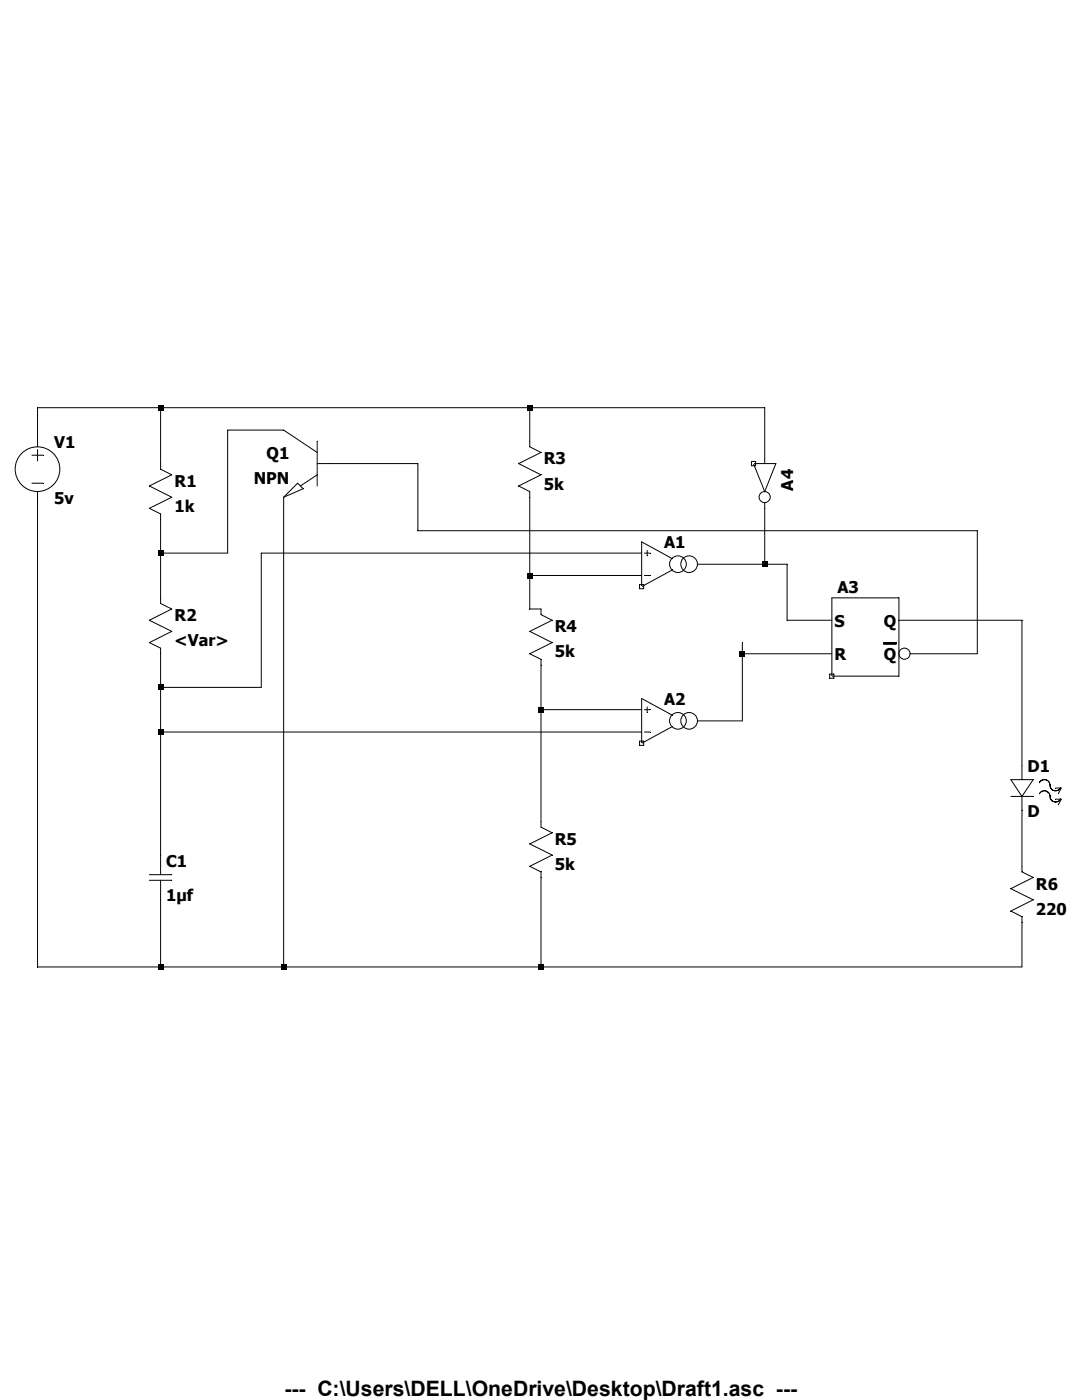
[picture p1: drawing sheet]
<svg xmlns="http://www.w3.org/2000/svg" width="216mm" height="279mm" viewBox="0 0 216 279" stroke-linecap="round" stroke-linejoin="round" font-family="sans-serif">
<g fill="none" stroke="#000" stroke-width=".2">
<path d="M6.4 90.8h2.2M6.4 96.4h2.2M7.5 88.1v1.1M7.5 89.7v2.3M7.5 98.1v1.1M32 92.5v1.1l2.3 1.2-4.5 2.2 4.5 2.2-4.5 2.3 2.2 1.1v1.1M32 119.3v1.1l2.3 1.1-4.5 2.3 4.5 2.2-4.5 2.2 2.2 1.1v1.2M127.6 116.7h.8v.8h-.8zM128.6 110.4h1.1M128.6 114.9h1.1M129.1 109.8v1.1M134.2 111.5l-6.2-3.4v9l6.2-3.4"/>
<circle cx="7.5" cy="93.6" r="4.5"/>
<circle cx="135.3" cy="112.6" r="1.67"/>
<circle cx="137.5" cy="112.6" r="1.66"/>
</g>
<g fill="none" stroke="#000" stroke-width=".2">
<path d="M127.6 147.9h.8v.9h-.8zM128.6 141.6h1.1M128.6 146.1h1.1M129.1 141.1v1.1M134.2 142.7l-6.2-3.3v8.9l6.2-3.3"/>
<circle cx="135.3" cy="143.9" r="1.67"/>
<circle cx="137.5" cy="143.9" r="1.66"/>
</g>
<g fill="none" stroke="#000" stroke-width=".2">
<path d="M166 119.3h13.4v15.6h-13.4zM165.6 134.5h.8v.9h-.8zM176.3 128.5h2.5M176.3 128.4h2.5M176.3 128.3h2.5M176.3 128.2h2.5"/>
<circle cx="180.5" cy="130.5" r="1.11"/>
</g>
<g fill="none" stroke="#000" stroke-width=".2">
<path d="M56.6 85.8l6.7 4.5M59.4 96.4l1.1 1.1-3.9 1.7zM63.3 88.1v8.9M63.3 92.5h2.2M63.3 94.8l-3.4 2.2M105.7 88.1v1.1l2.3 1.1-4.5 2.2 4.4 2.3-4.4 2.2 2.2 1.1v1.1M149.9 92.1h.9v.8h-.9zM150.3 92.5h4.5l-2.2 5.6zM152.6 100.3v1.2M107.9 121.5v1.2l2.3 1.1-4.5 2.2 4.5 2.2-4.5 2.3 2.3 1.1-.1 1.1M201.7 158.9h4.5M201.7 155.6h4.5l-2.3 3.3z"/>
<path d="M203.9 152.8v2.8M203.9 158.9v2.8M207.4 156.2a1.12 1.12 0 0 1 2 0v.1a1.36 1.36 0 0 0 1.1 1.5 1.15 1.15 0 0 0 1.1-.6M207.4 158.4a1.18 1.18 0 0 1 1.5-.5 1.18 1.18 0 0 1 .7 1.4l.1 .3a1.12 1.12 0 0 0 1.9-.2M210.6 157.3h1.2l-.6 1.1M210.6 159.5h1.2l-.6 1.1M29.8 174.6h4.5M29.8 175.7h4.5M32 170.6v4M32 175.7v3.9M107.9 164v1.1l2.3 1.1-4.5 2.2 4.5 2.2-4.5 2.3 2.3 1.1-.1 1.1M203.9 172.9v1.1l2.3 1.1-4.5 2.3 4.5 2.2-4.5 2.2 2.2 1.1v1.1"/>
<circle cx="152.6" cy="99.2" r="1.11"/>
</g>
<g fill="none" stroke="#000" stroke-width=".2">
<path d="M7.5 88.1v-6.7h145.1v11.1M7.5 99.2v93.8h196.4v-9M32 81.4v11.1M56.6 85.8h-11.2v24.6h-13.4M56.6 99.2v93.8M65.5 92.5h17.9v13.4h111.6v24.6h-13.4M105.7 81.4v6.7M105.7 99.2v22.3h2.2M32 103.7v15.6M105.7 114.9h22.3M128 110.4h-75.9v26.8h-20.1M139.2 112.6h17.9v11.2h8.9"/>
<path d="M152.6 101.5v11.1M32 130.5v40.1M107.9 132.7v31.3M148.1 130.5h17.9M148.1 128.2v15.7h-8.9M179.4 123.8h24.5v29M32 146.1h96M108 141.6h20M32 179.6v13.4M107.9 175.1v17.9M203.9 161.7v11.2"/>
</g>
<path d="M31.5 80.8h1.1v1.1h-1.1zM105.2 80.8h1.1v1.1h-1.1zM31.5 109.8h1.1v1.2h-1.1zM105.2 114.3h1.1v1.1h-1.1zM152 112.1h1.2v1.1h-1.2zM31.5 136.6h1.1v1.2h-1.1zM147.6 129.9h1.1v1.1h-1.1zM31.5 145.5h1.1v1.2h-1.1zM107.4 141.1h1.1v1.1h-1.1zM31.5 192.4h1.1v1.1h-1.1zM56 192.4h1.2v1.1h-1.2zM107.4 192.4h1.1v1.1h-1.1z" fill="#000"/>
<text font-size="4.2" x="56.7" y="278.6">--- C:\Users\DELL\OneDrive\Desktop\Draft1.asc ---</text>
<g font-size="3.2">
<text x="10.8" y="89.3">V1</text>
<text x="53.2" y="91.6">Q1</text>
<text x="108.5" y="92.7">R3</text>
<text x="10.8" y="100.5">5v</text>
<text x="34.8" y="97.2">R1</text>
<text x="50.7" y="96.6">NPN</text>
<text x="108.5" y="97.7">5k</text>
<text x="158.3" y="97.9" transform="rotate(-90 158.3 97.9)">A4</text>
<text x="34.8" y="102.2">1k</text>
<text x="132.5" y="109.4">A1</text>
<text x="167.1" y="118.4">A3</text>
<text x="34.8" y="124">R2</text>
<text x="166.5" y="125.1">S</text>
<text x="176.3" y="125.1">Q</text>
<text x="34.8" y="129">&lt;Var&gt;</text>
<text x="110.7" y="126.2">R4</text>
<text x="110.7" y="131.2">5k</text>
<text x="166.5" y="131.8">R</text>
<text x="176.3" y="131.8">Q</text>
<text x="132.5" y="140.7">A2</text>
<text x="205" y="154.1">D1</text>
<text x="205" y="163">D</text>
<text x="33.1" y="173.1">C1</text>
<text x="110.7" y="168.6">R5</text>
<text x="110.7" y="173.6">5k</text>
<text x="33.1" y="179.8">1µf</text>
<text x="206.7" y="177.5">R6</text>
<text x="206.7" y="182.5">220</text>
</g>
</svg>
